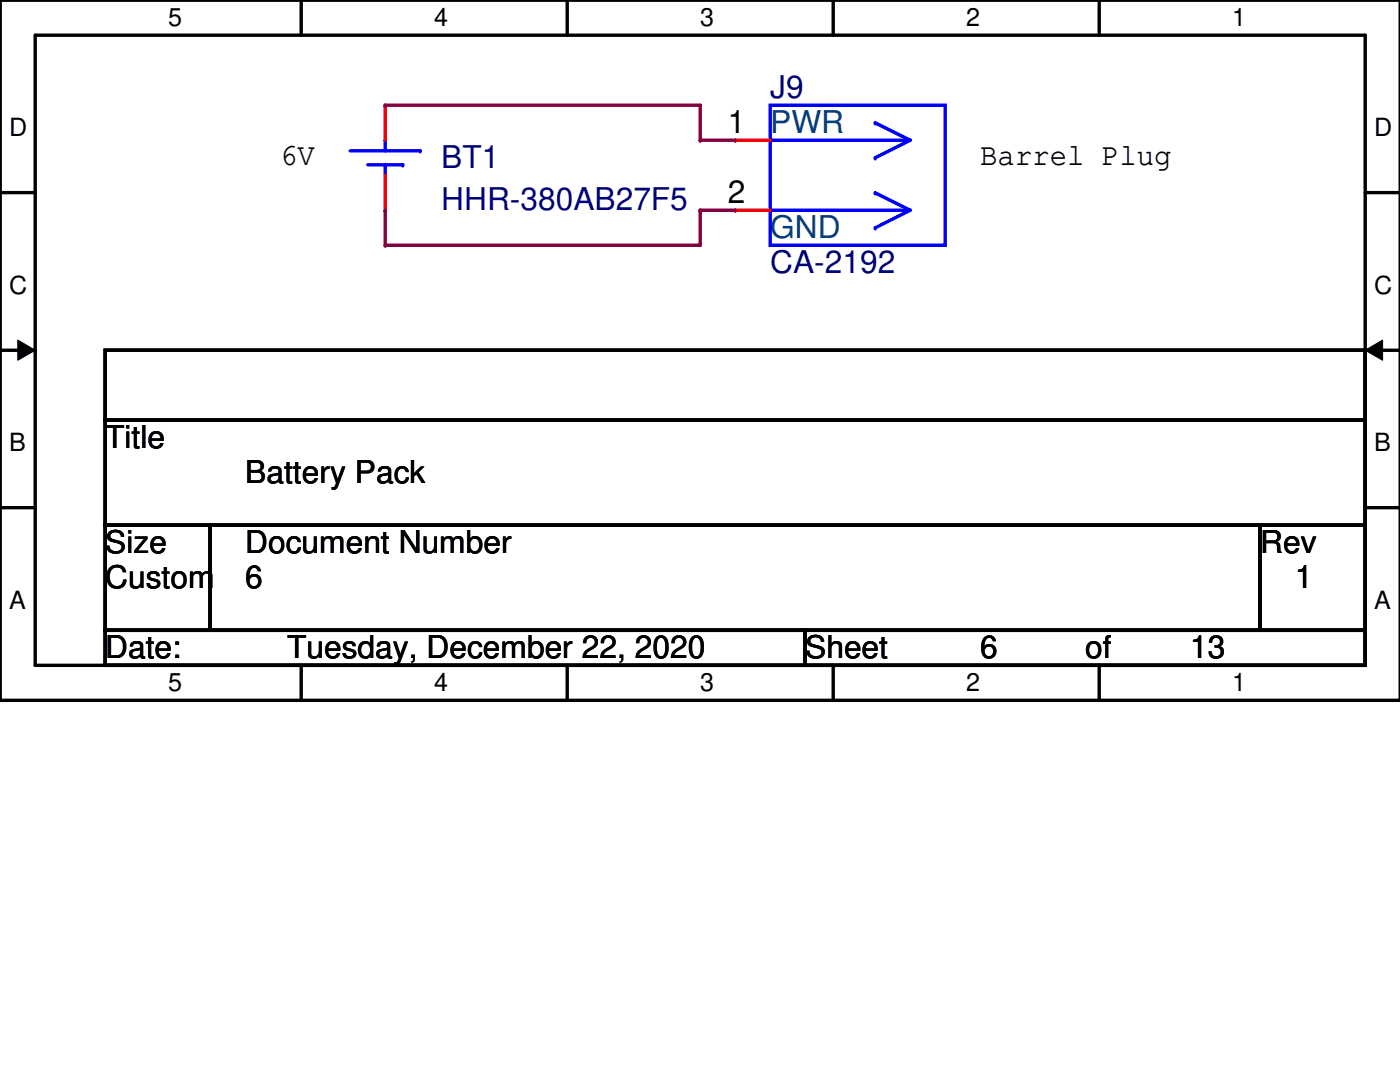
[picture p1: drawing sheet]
<svg xmlns="http://www.w3.org/2000/svg" width="279mm" height="216mm" viewBox="0 0 279 216" stroke-linecap="round" stroke-linejoin="round" font-family="sans-serif">
<path d="M0 0h279.4v139.7h-279.4zM7 7h265.5v125.8h-265.5z" fill="none" stroke="#000" stroke-width=".68"/>
<g fill="#fff">
<path d="M33.6 .8h2.8v5.5h-2.8z"/>
<path d="M33.6 133.5h2.8v5.6h-2.8z"/>
</g>
<path d="M60.1 0v7M60.1 132.8v6.9" fill="none" stroke="#000" stroke-width=".68"/>
<g fill="#fff">
<path d="M86.7 .8h2.8v5.5h-2.8z"/>
<path d="M86.7 133.5h2.8v5.6h-2.8z"/>
</g>
<path d="M113.2 0v7M113.2 132.8v6.9" fill="none" stroke="#000" stroke-width=".68"/>
<g fill="#fff">
<path d="M139.7 .8h2.8v5.5h-2.8z"/>
<path d="M139.7 133.5h2.8v5.6h-2.8z"/>
</g>
<path d="M166.3 0v7M166.3 132.8v6.9" fill="none" stroke="#000" stroke-width=".68"/>
<g fill="#fff">
<path d="M192.8 .8h2.8v5.5h-2.8z"/>
<path d="M192.8 133.5h2.8v5.6h-2.8z"/>
</g>
<path d="M219.4 0v7M219.4 132.8v6.9" fill="none" stroke="#000" stroke-width=".68"/>
<g fill="#fff">
<path d="M245.9 .8h2.8v5.5h-2.8z"/>
<path d="M245.9 133.5h2.8v5.6h-2.8z"/>
<path d="M1.8 22.7h3.6v5.6h-3.6z"/>
<path d="M274.2 22.7h3.6v5.6h-3.6z"/>
<path d="M1.8 54.1h3.6v5.6h-3.6z"/>
<path d="M274.2 54.1h3.6v5.6h-3.6z"/>
</g>
<path d="M0 38.4h7M272.5 38.4h6.9" fill="none" stroke="#000" stroke-width=".68"/>
<g fill="#fff">
<path d="M1.8 85.6h3.4v5.6h-3.4z"/>
<path d="M274.2 85.6h3.4v5.6h-3.4z"/>
</g>
<path d="M0 69.9h7M272.5 69.9h6.9" fill="none" stroke="#000" stroke-width=".68"/>
<path d="M3.6 67.9l3.4 2-3.4 2zM272.5 69.9l3.4-2v4z" fill="#000"/>
<path d="M3.6 67.9l3.4 2-3.4 2zM272.5 69.9l3.4-2v4z" fill="none" stroke="#000" stroke-width=".2"/>
<g fill="#fff">
<path d="M1.8 117h3.4v5.6h-3.4z"/>
<path d="M274.2 117h3.4v5.6h-3.4z"/>
</g>
<path d="M21 69.9h251.5v14h-251.5zM21 83.9h251.5v20.9h-251.5zM0 101.3h7M21 104.8h21v21h-21zM42 104.8h209.5v21h-209.5zM251.5 104.8h21v21h-21zM272.5 101.3h6.9M21 125.8h139.7v7h-139.7zM160.7 125.8h111.8v7h-111.8z" fill="none" stroke="#000" stroke-width=".68"/>
<path d="M153.7 21h34.9v27.9h-34.9zM181.7 28l-7 3.5" fill="none" stroke="#00f" stroke-width=".68"/>
<circle cx="174.7" cy="31.5" r=".34" fill="#00f"/>
<path d="M153.7 28h28" fill="none" stroke="#00f" stroke-width=".68"/>
<circle cx="153.7" cy="28" r=".34" fill="#00f"/>
<path d="M174.7 24.5l7 3.5" fill="none" stroke="#00f" stroke-width=".68"/>
<circle cx="174.7" cy="24.5" r=".34" fill="#00f"/>
<path d="M181.7 42l-7 3.5" fill="none" stroke="#00f" stroke-width=".68"/>
<circle cx="174.7" cy="45.5" r=".34" fill="#00f"/>
<path d="M153.7 42h28" fill="none" stroke="#00f" stroke-width=".68"/>
<circle cx="153.7" cy="42" r=".34" fill="#00f"/>
<path d="M174.7 38.5l7 3.5" fill="none" stroke="#00f" stroke-width=".68"/>
<circle cx="174.7" cy="38.5" r=".34" fill="#00f"/>
<path d="M146.7 28h7" fill="none" stroke="#f00" stroke-width=".68"/>
<circle cx="146.7" cy="28" r=".34" fill="#f00"/>
<path d="M146.7 42h7" fill="none" stroke="#f00" stroke-width=".68"/>
<circle cx="146.7" cy="42" r=".34" fill="#f00"/>
<path d="M73.4 32.9h7" fill="none" stroke="#00f" stroke-width=".68"/>
<circle cx="80.4" cy="32.9" r=".34" fill="#00f"/>
<path d="M69.9 30.1h14" fill="none" stroke="#00f" stroke-width=".68"/>
<circle cx="83.9" cy="30.1" r=".34" fill="#00f"/>
<path d="M76.9 32.9v2.1" fill="none" stroke="#00f" stroke-width=".68"/>
<circle cx="76.9" cy="32.9" r=".34" fill="#00f"/>
<path d="M76.9 28v2.1" fill="none" stroke="#00f" stroke-width=".68"/>
<circle cx="76.9" cy="28" r=".34" fill="#00f"/>
<path d="M76.9 35v7" fill="none" stroke="#f00" stroke-width=".68"/>
<circle cx="76.9" cy="42" r=".34" fill="#f00"/>
<path d="M76.9 21v7" fill="none" stroke="#f00" stroke-width=".68"/>
<circle cx="76.9" cy="21" r=".34" fill="#f00"/>
<path d="M76.9 42v6.9" fill="none" stroke="#800040" stroke-width=".68"/>
<circle cx="76.9" cy="42" r=".34" fill="#800040"/>
<path d="M76.9 48.9h62.8" fill="none" stroke="#800040" stroke-width=".68"/>
<circle cx="76.9" cy="48.9" r=".34" fill="#800040"/>
<path d="M76.9 21h62.8" fill="none" stroke="#800040" stroke-width=".68"/>
<circle cx="76.9" cy="21" r=".34" fill="#800040"/>
<path d="M139.7 21v7" fill="none" stroke="#800040" stroke-width=".68"/>
<circle cx="139.7" cy="21" r=".34" fill="#800040"/>
<path d="M139.7 28h7" fill="none" stroke="#800040" stroke-width=".68"/>
<circle cx="139.7" cy="28" r=".34" fill="#800040"/>
<path d="M139.7 42v6.9" fill="none" stroke="#800040" stroke-width=".68"/>
<circle cx="139.7" cy="42" r=".34" fill="#800040"/>
<path d="M139.7 42h7" fill="none" stroke="#800040" stroke-width=".68"/>
<circle cx="139.7" cy="42" r=".34" fill="#800040"/>
<g font-size="6.3" fill="#000080">
<text x="153.7" y="19.6">J9</text>
<text x="88.1" y="33.6">BT1</text>
<text x="88.1" y="42">HHR-380AB27F5</text>
<text x="153.7" y="54.5">CA-2192</text>
</g>
<g font-size="6.3">
<text x="145.3" y="26.5">1</text>
<text x="55.9" y="32.9">6V</text>
<text x="195.6" y="32.9">Barrel Plug</text>
<text x="145.3" y="40.5">2</text>
<text x="21" y="89.5">Title</text>
<text x="48.9" y="96.4">Battery Pack</text>
<text x="21" y="110.4">Size</text>
<text x="48.9" y="110.4">Document Number</text>
<text x="251.5" y="110.4">Rev</text>
<text x="21" y="117.4">Custom</text>
<text x="48.9" y="117.4">6</text>
<text x="258.5" y="117.4">1</text>
<text x="21" y="131.4">Date:</text>
<text x="57.3" y="131.4">Tuesday, December 22, 2020</text>
<text x="160.7" y="131.4">Sheet</text>
<text x="195.6" y="131.4">6</text>
<text x="216.6" y="131.4">of</text>
<text x="237.5" y="131.4">13</text>
</g>
<g font-size="6.3" fill="#004080">
<text x="153.7" y="26.6">PWR</text>
<text x="153.7" y="47.5">GND</text>
</g>
<g font-size="5">
<text x="33.6" y="5.2">5</text>
<text x="86.7" y="5.2">4</text>
<text x="139.7" y="5.2">3</text>
<text x="192.8" y="5.2">2</text>
<text x="245.9" y="5.2">1</text>
<text x="1.8" y="27.2">D</text>
<text x="274.2" y="27.2">D</text>
<text x="1.8" y="58.6">C</text>
<text x="274.2" y="58.6">C</text>
<text x="1.8" y="90.1">B</text>
<text x="274.2" y="90.1">B</text>
<text x="1.8" y="121.5">A</text>
<text x="274.2" y="121.5">A</text>
<text x="33.6" y="138">5</text>
<text x="86.7" y="138">4</text>
<text x="139.7" y="138">3</text>
<text x="192.8" y="138">2</text>
<text x="245.9" y="138">1</text>
</g>
</svg>
